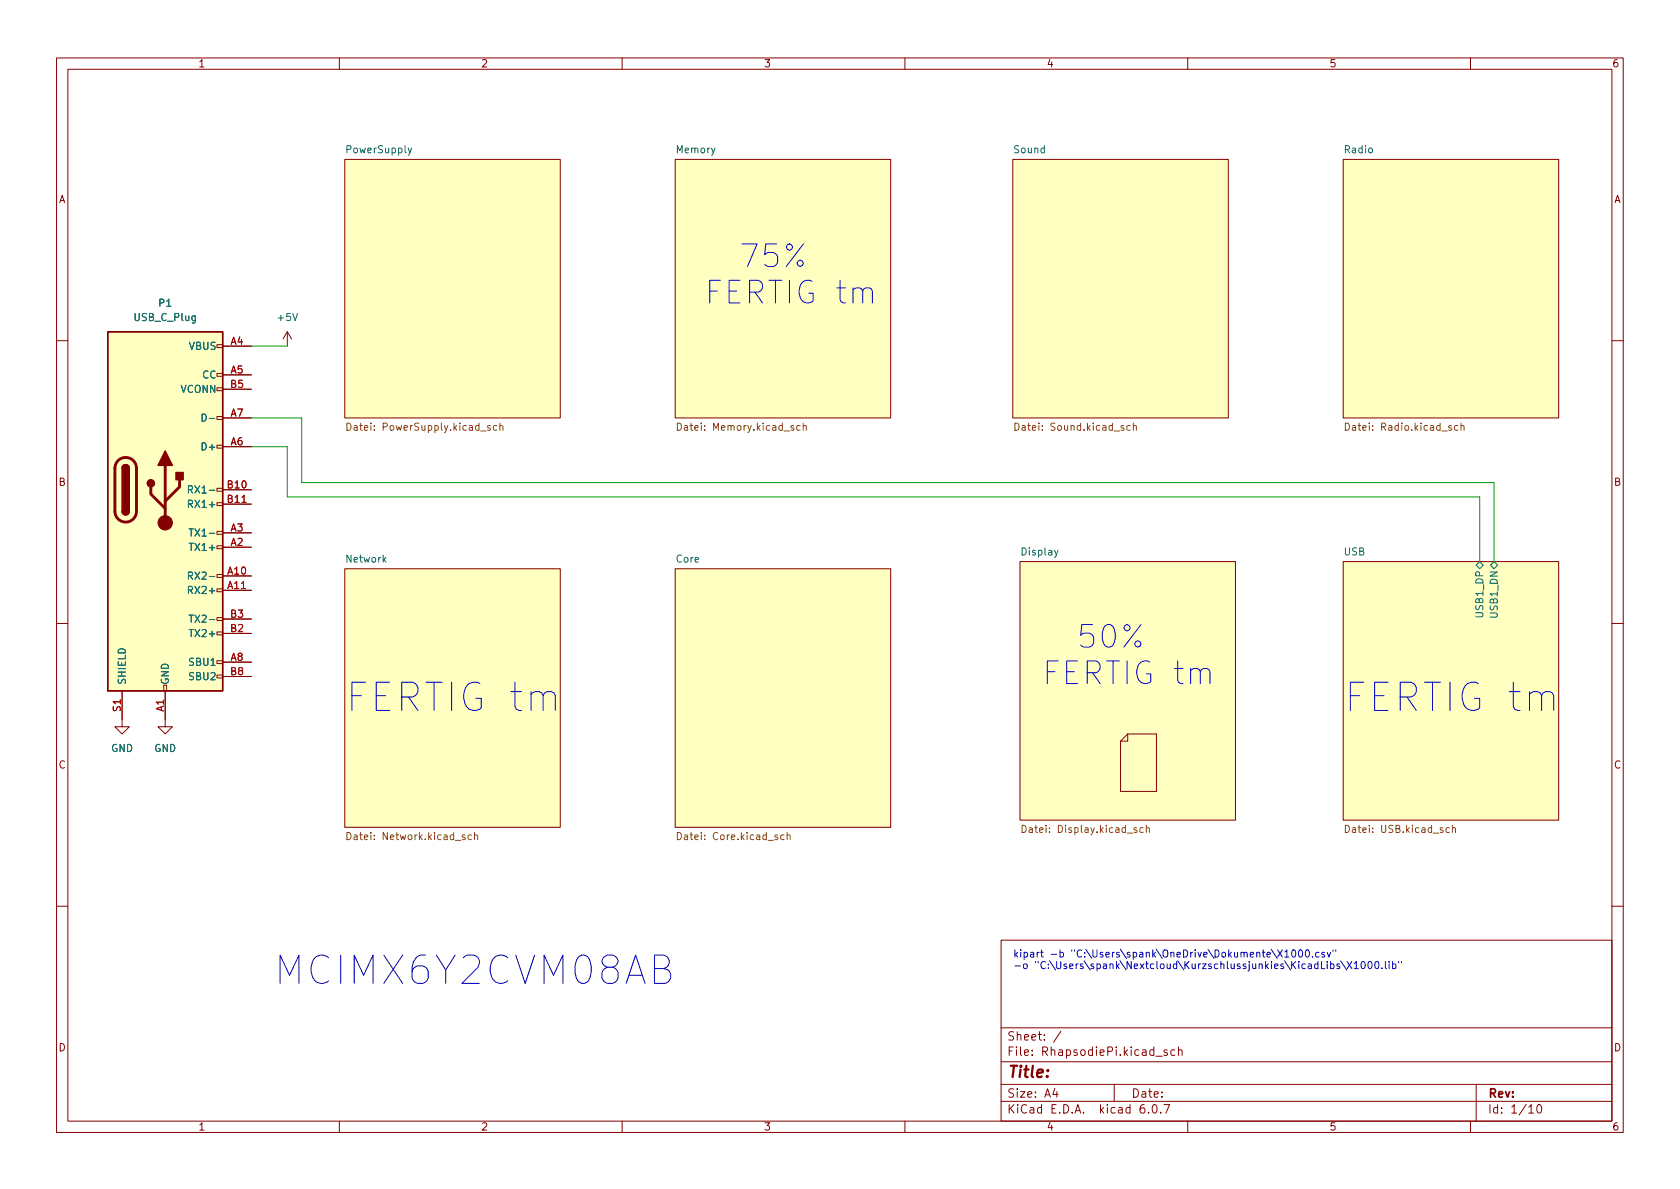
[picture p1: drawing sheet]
<svg xmlns="http://www.w3.org/2000/svg" width="297mm" height="210mm" viewBox="0 0 297 210" stroke-linecap="round" stroke-linejoin="round" font-family="sans-serif">
<g fill="none" stroke="#840000" stroke-width=".18">
<path d="M10 10.2h277v190.1h-277zM12 12.2h273v186.1h-273zM60 10.2v2M110 10.2v2M160 10.2v2M210 10.2v2M260 10.2v2M61 28.2h38.1v45.7h-38.1zM119.4 28.2h38.1v45.7h-38.1zM179.1 28.2h38.1v45.7h-38.1zM237.5 28.2h38.1v45.7h-38.1zM50.8 58.7l-.8 1.2"/>
<path d="M50.8 58.7v2.5M50.8 58.7l.8 1.2M10 60.2h2M38.4 78.7h1v.5h-1zM38.4 73.7h1v.5h-1zM38.4 68.6h1v.5h-1zM38.4 66h1v.5h-1zM38.4 61h1v.5h-1zM39.4 61.2h5M39.4 66.3h5M39.4 79h5M39.4 73.9h5"/>
<path d="M39.4 68.8h5M285 60.2h2M38.4 96.5h1v.5h-1zM38.4 94h1v.5h-1zM38.4 88.9h1v.5h-1zM38.4 86.4h1v.5h-1zM39.4 96.8h5M39.4 94.2h5M39.4 86.6h5M39.4 89.1h5M180.3 99.3h38.1v45.7h-38.1zM237.5 99.3h38.1v45.7h-38.1z"/>
<path d="M10 110.2h2M38.4 119.4h1v.5h-1zM38.4 116.8h1v.5h-1zM38.4 111.8h1v.5h-1zM38.4 109.2h1v.5h-1zM38.4 104.1h1v.5h-1zM38.4 101.6h1v.5h-1zM39.4 101.8h5M39.4 104.4h5M39.4 117.1h5M39.4 112h5M39.4 109.5h5"/>
<path d="M39.4 119.6h5M61 100.6h38.1v45.7h-38.1zM119.4 100.6h38.1v45.7h-38.1zM285 110.2h2M21.6 122.2v6.3h1.3l-1.3 1.3-1.3-1.3h1.3M29 121.2h.5v1h-.5zM29.2 122.2v6.3h1.3l-1.3 1.3-1.3-1.3h1.3M199.4 129.8h5.1v10.1h-6.4v-8.8M199.4 129.8v1.3h-1.3M199.4 129.8l-1.3 1.3M10 160.2h2M177 166.3h108v32h-108z"/>
<path d="M285 160.2h2M60 198.3v2M110 198.3v2M160 198.3v2M177 194.8h108M177 191.8h108M177 187.8h108M177 181.8h108M186.5 192.5l-.4 1h1M186.9 193v1M187.6 182.4l-1.3 1.9M197 191.8v3"/>
<path d="M202.3 195.3a.59 .59 0 0 0-.7 .7v.5l.1 .3h.4l.3-.1v-.5l-.1-.2-.4-.1-.3 .3M203.1 196.7v.1M203.9 195.4l.2-.1a.81 .81 0 0 1 .6 .7 .81 .81 0 0 1-.3 .8h-.2a.81 .81 0 0 1-.6-.6 .81 .81 0 0 1 .3-.8zM204.4 186.8h1.1M205.2 196.7v.1M205.8 195.3h1l-.7 1.5M206.4 185.7l-.4-.1-.2 .2 .1 .3 .5 .1v.4h-.6M207.7 185.7l-.4-.1-.3 .3v.4l.1 .3h.6M208.4 185.8l.2-.2 .3 .1 .1 .9M208.4 185.1v1.5M210 198.3v2M260 198.3v2"/>
<path d="M261 191.8v6.5M270.3 195.8l.4-.5v1.5M270.3 196.8h.9M271.9 195.4l.2-.1a.81 .81 0 0 1 .6 .7 .81 .81 0 0 1-.3 .8h-.2a.81 .81 0 0 1-.6-.6 .81 .81 0 0 1 .3-.8z"/>
</g>
<g fill="#ffffc2" stroke="#ffffc2" stroke-width=".18">
<path d="M179.1 28.2h38.1v45.7h-38.1z"/>
<path d="M237.5 28.2h38.1v45.7h-38.1z"/>
<path d="M61 28.2h38.1v45.7h-38.1z"/>
<path d="M119.4 28.2h38.1v45.7h-38.1z"/>
<path d="M61 100.6h38.1v45.7h-38.1z"/>
<path d="M119.4 100.6h38.1v45.7h-38.1z"/>
<path d="M237.5 99.3h38.1v45.7h-38.1z"/>
<path d="M180.3 99.3h38.1v45.7h-38.1z"/>
<path d="M19 58.7h20.4v63.5h-20.4z"/>
</g>
<g fill="none" stroke="#725600" stroke-width=".18">
<path d="M61.3 74.8a.64 .64 0 0 1 .8 .7 .64 .64 0 0 1-.8 .6zM86.7 75.3l-.3-.1-.2 .2 .1 .2 .4 .1v.3h-.5M87.8 75.3l-.3-.1-.3 .3 .1 .5h.5M88.4 75.4l.2-.2 .3 .1v.8M88.4 74.8v1.3M119.8 74.8a.64 .64 0 0 1 .7 .7 .64 .64 0 0 1-.7 .6zM141.5 75.3l-.4-.1-.2 .3 .1 .5h.5M142 75.4l.2-.2 .3 .1 .1 .8M142 74.8v1.3M179.5 74.8a.64 .64 0 0 1 .7 .7 .64 .64 0 0 1-.7 .6zM199.8 75.3l-.3-.1-.3 .3 .1 .5h.5M200.4 75.4l.2-.2 .3 .1v.8"/>
<path d="M200.4 74.8v1.3M237.9 74.8a.64 .64 0 0 1 .7 .7 .64 .64 0 0 1-.7 .6zM257.8 75.3l-.4-.1-.2 .3 .1 .5h.5M258.3 75.4l.2-.2 .3 .1 .1 .8M258.3 74.8v1.3M61.3 147.2a.64 .64 0 0 1 .8 .6 .64 .64 0 0 1-.8 .7zM83.4 147.7l-.4-.1-.2 .3 .1 .5h.5M83.9 147.8l.2-.2 .3 .1v.8M83.9 147.2v1.3M119.8 147.2a.64 .64 0 0 1 .7 .6 .64 .64 0 0 1-.7 .7zM138.6 147.7l-.3-.1-.3 .3 .1 .5h.5M139.2 147.8l.2-.2 .3 .1v.8"/>
<path d="M139.2 147.2v1.3M180.7 145.9a.64 .64 0 0 1 .8 .7 .64 .64 0 0 1-.8 .6zM202.1 146.4h-.3l-.3 .2 .1 .5h.5M202.7 146.5l.2-.1h.3v.8M202.7 145.9v1.3M237.9 145.9a.64 .64 0 0 1 .7 .7 .64 .64 0 0 1-.7 .6zM256.3 146.4h-.4l-.2 .2 .1 .5h.5M256.8 146.5l.2-.1h.3v.8M256.8 145.9v1.3"/>
</g>
<g fill="none" stroke="#006464" stroke-width=".18">
<path d="M72.2 26.2l.3 .8M72.8 26.2l-.5 1.1-.1 .2M35.7 73.2a.64 .64 0 0 1 .8 .6 .64 .64 0 0 1-.8 .7zM33.3 86.6l.6-.1 .1-.2v-.3l-.7-.1v1.3M33.3 89.1h.6l.1-.2v-.3l-.7-.1v1.2M33.4 96.1h.8M33.4 93.5h.8M33.6 86.6l.4 .6M33.8 93.5v1.3M261 99.9l.6-.6 .7 .6-.7 .7zM263.5 99.9l.7-.6 .6 .6-.6 .7zM33.3 101.8h.6l.1-.2v-.3l-.7-.1v1.2"/>
<path d="M33.3 104.4l.6-.1 .1-.2v-.3l-.7-.1v1.3M33.4 111.3h.8M33.4 108.8h.8M33.6 101.8l.4 .6M33.8 108.8v1.2"/>
</g>
<path d="M19 58.7h20.4v63.5h-20.4zM21.6 90.4a.64 .64 0 0 0 .6 .7 .64 .64 0 0 0 .7-.7M21.6 82.8a.64 .64 0 0 1 .6-.6 .64 .64 0 0 1 .7 .6" fill="none" stroke="#840000" stroke-width=".25"/>
<path d="M20.9 81.5a1.91 1.91 0 0 1 2.1-.5 1.91 1.91 0 0 1 1.1 1.8v7.6a1.91 1.91 0 0 1-1.9 1.9 1.91 1.91 0 0 1-1.9-1.9v-7.8l.2-.6zM26.7 86.1v1.3l2.5 2.5M29.2 82.3v10.2M31.7 84.8v1.3l-2.5 2.5" fill="none" stroke="#840000" stroke-width=".51"/>
<g fill="#840000" stroke="#840000" stroke-width=".25">
<path d="M21.6 90.4h1.3a.64 .64 0 0 1-.7 .7 .64 .64 0 0 1-.6-.7z"/>
<path d="M21.6 82.8h1.3v7.6h-1.3z"/>
<path d="M21.8 82.4a.64 .64 0 0 1 .7-.2 .64 .64 0 0 1 .4 .6h-1.3z"/>
<path d="M29.2 79.8l1.3 2.5h-2.6z"/>
<path d="M31.1 83.6h1.3v1.2h-1.3z"/>
<circle cx="26.7" cy="85.5" r=".63"/>
</g>
<circle cx="29.2" cy="92.5" r="1.27" fill="#840000" stroke="#840000" stroke-width=".18"/>
<g fill="none" stroke="#0000c2" stroke-width=".18">
<path d="M142.1 43.1l-3.1 4M152.5 51.5l.2-.4 .4-.2h.6l.4 .2 .2 .4v2.1M201.7 110.4l-3 4M212.2 118.8l.2-.4 .4-.2h.6l.3 .2 .2 .4v2.1M96 123l.3-.5 .5-.2h.7l.4 .2 .3 .5v2.6M272.6 123l.2-.5 .5-.2h.7l.5 .2 .2 .5v2.6M115.7 171.3h1.7a1.21 1.21 0 0 0 1-1.2 1.21 1.21 0 0 0-1-1.2h-1.7v5h1.9a1.33 1.33 0 0 0 1-1.4 1.33 1.33 0 0 0-1.2-1.2M225.9 168l.8 1.2M226.7 168l-.8 1.2M227.2 168.3l.3-.3v1.2M227.2 169.2h.7M228.5 168.1l.2-.1a.68 .68 0 0 1 .4 .6 .68 .68 0 0 1-.4 .6l-.2-.1-.1-.3z"/>
<path d="M229.8 168h.1a.68 .68 0 0 1 .4 .6 .68 .68 0 0 1-.4 .6 .84 .84 0 0 1-.1-1.2zM230.9 168.1l.2-.1a.68 .68 0 0 1 .4 .6 .68 .68 0 0 1-.4 .6l-.2-.1-.1-.3zM232.1 169.1v.1M233.2 168.5l-.4-.1-.2 .2 .1 .6h.5M234.2 168.5l-.3-.1-.2 .2 .1 .2 .4 .1v.3h-.5M234.7 168.4l.3 .8 .3-.8M235.3 170.5l.3-.1 .3 .3-.1 .5h-.5M235.3 170v1.3M235.7 168v.2M236.2 168v.2M236.8 170.5l-.3-.1-.1 .2v.2l.4 .1v.3h-.4M237 169.9l1.1 1.6"/>
<path d="M238.2 170l.8 1.3M239 170l-.8 1.3M239.4 170.4l.4-.4v1.3M239.4 171.3h.8M240.8 170.1l.2-.1a.68 .68 0 0 1 .4 .7 .68 .68 0 0 1-.4 .6l-.2-.1-.1-.4zM242 170.1l.2-.1a.68 .68 0 0 1 .4 .7 .68 .68 0 0 1-.4 .6 .84 .84 0 0 1-.2-1.2zM243.2 170.1l.2-.1a.68 .68 0 0 1 .4 .7 .68 .68 0 0 1-.4 .6l-.2-.1-.1-.4zM244.3 171.2v.1M244.9 170v1.1l.2 .2M245.6 170v.1M245.6 170.4v.9M246.2 170.5l.4-.1 .2 .3-.1 .5h-.5"/>
<path d="M246.2 170v1.3M247.3 170v.3M247.8 170v.3"/>
<circle cx="141.5" cy="46.6" r=".55"/>
<circle cx="201.2" cy="113.9" r=".55"/>
</g>
<path d="M44.4 73.9h8.9v11.4h210.9v14M44.4 79h6.4v8.9h210.8v11.4M44.4 61.2h6.4" fill="none" stroke="#009600" stroke-width=".18"/>
<g font-size="7" fill="#0000c2">
<text x="61" y="125.9">FERTIG tm</text>
<text x="237.5" y="125.9">FERTIG tm</text>
<text x="48.3" y="174.1">MCIMX6Y2CVM08AB</text>
</g>
<g font-size="5.6" fill="#0000c2">
<text x="127.6" y="47.3">75%</text>
<text x="124.5" y="53.8">FERTIG tm</text>
<text x="187.2" y="114.6">50%</text>
<text x="184.1" y="121.1">FERTIG tm</text>
</g>
<text font-size="2.8" fill="#840000" x="178" y="190.6">Title:</text>
<g font-size="2.1" fill="#840000">
<text x="178" y="184">Sheet: /</text>
<text x="178" y="186.7">File: RhapsodiePi.kicad_sch</text>
<text x="178" y="196.9">KiCad E.D.A. kicad 6.0.7</text>
<text x="178" y="194.1">Size: A4</text>
<text x="200" y="194.1">Date:</text>
<text x="263" y="194.1">Rev:</text>
<text x="263" y="196.9">Id: 1/10</text>
</g>
<g font-size="1.8" fill="#840000">
<text x="35" y="11.9">1</text>
<text x="85" y="11.9">2</text>
<text x="135" y="11.9">3</text>
<text x="185" y="11.9">4</text>
<text x="235" y="11.9">5</text>
<text x="285" y="11.9">6</text>
<text x="10.3" y="35.9">A</text>
<text x="285.3" y="35.9">A</text>
<text x="10.3" y="85.9">B</text>
<text x="285.3" y="85.9">B</text>
<text x="10.3" y="135.9">C</text>
<text x="285.3" y="135.9">C</text>
<text x="10.3" y="185.9">D</text>
<text x="285.3" y="185.9">D</text>
<text x="35" y="199.9">1</text>
<text x="85" y="199.9">2</text>
<text x="135" y="199.9">3</text>
<text x="185" y="199.9">4</text>
<text x="235" y="199.9">5</text>
<text x="285" y="199.9">6</text>
</g>
<g font-size="1.8" fill="#006464">
<text x="61.4" y="27.1">PowerSupply</text>
<text x="119.6" y="27.1">Memory</text>
<text x="179.3" y="27.1">Sound</text>
<text x="237.8" y="27.1">Radio</text>
<text x="23.8" y="56.8">USB_C_Plug</text>
<text x="28.1" y="54.2">P1</text>
<text x="49.2" y="56.8">+5V</text>
<text x="33.4" y="61.8">VBUS</text>
<text x="32" y="69.5">VCONN</text>
<text x="35.8" y="66.9">CC</text>
<text x="36.5" y="74.5">D-</text>
<text x="36" y="79.6">D+</text>
<text x="33.9" y="89.8">RX1+</text>
<text x="34.3" y="87.2">RX1-</text>
<text x="34.5" y="94.9">TX1-</text>
<text x="34.1" y="97.4">TX1+</text>
<text x="61.3" y="99.5">Network</text>
<text x="119.6" y="99.5">Core</text>
<text x="180.7" y="98.2">Display</text>
<text x="237.6" y="98.2">USB</text>
<text x="33.9" y="105">RX2+</text>
<text x="34.3" y="102.5">RX2-</text>
<text x="34.1" y="112.6">TX2+</text>
<text x="34.5" y="110.1">TX2-</text>
<text x="262.3" y="108.9" transform="rotate(-90 262.3 108.9)">USB1_DP</text>
<text x="264.8" y="109" transform="rotate(-90 264.8 109)">USB1_DN</text>
<text x="33.6" y="117.7">SBU1</text>
<text x="22.2" y="121.2" transform="rotate(-90 22.2 121.2)">SHIELD</text>
<text x="29.8" y="121.2" transform="rotate(-90 29.8 121.2)">GND</text>
<text x="33.6" y="120.3">SBU2</text>
<text x="19.6" y="133">GND</text>
<text x="27.2" y="133">GND</text>
</g>
<g font-size="1.8" fill="#a90000">
<text x="40.8" y="61">A4</text>
<text x="40.8" y="66">A5</text>
<text x="40.8" y="68.6">B5</text>
<text x="40.8" y="73.7">A7</text>
<text x="40.8" y="78.7">A6</text>
<text x="40.3" y="86.4">B10</text>
<text x="40.3" y="88.9">B11</text>
<text x="40.8" y="94">A3</text>
<text x="40.3" y="101.6">A10</text>
<text x="40.8" y="96.5">A2</text>
<text x="40.3" y="104.1">A11</text>
<text x="40.8" y="111.8">B2</text>
<text x="40.8" y="109.2">B3</text>
<text x="40.8" y="116.8">A8</text>
<text x="40.8" y="119.4">B8</text>
<text x="21.3" y="125.8" transform="rotate(-90 21.3 125.8)">S1</text>
<text x="29" y="125.8" transform="rotate(-90 29 125.8)">A1</text>
</g>
<g font-size="1.8" fill="#725600">
<text x="62.3" y="76.2">Datei: PowerSupply.kicad_sch</text>
<text x="120.5" y="76.2">Datei: Memory.kicad_sch</text>
<text x="180.2" y="76.2">Datei: Sound.kicad_sch</text>
<text x="238.7" y="76.2">Datei: Radio.kicad_sch</text>
<text x="62.2" y="148.5">Datei: Network.kicad_sch</text>
<text x="120.5" y="148.5">Datei: Core.kicad_sch</text>
<text x="181.6" y="147.3">Datei: Display.kicad_sch</text>
<text x="238.5" y="147.3">Datei: USB.kicad_sch</text>
</g>
<g font-size="1.8" fill="#0000c2">
<text x="179.1" y="169.3">kipart -b &quot;C:\Users\spank\OneDrive\Dokumente\X1000.csv&quot;</text>
<text x="179.1" y="171.3">-o &quot;C:\Users\spank\Nextcloud\Kurzschlussjunkies\KicadLibs\X1000.lib&quot;</text>
</g>
</svg>
